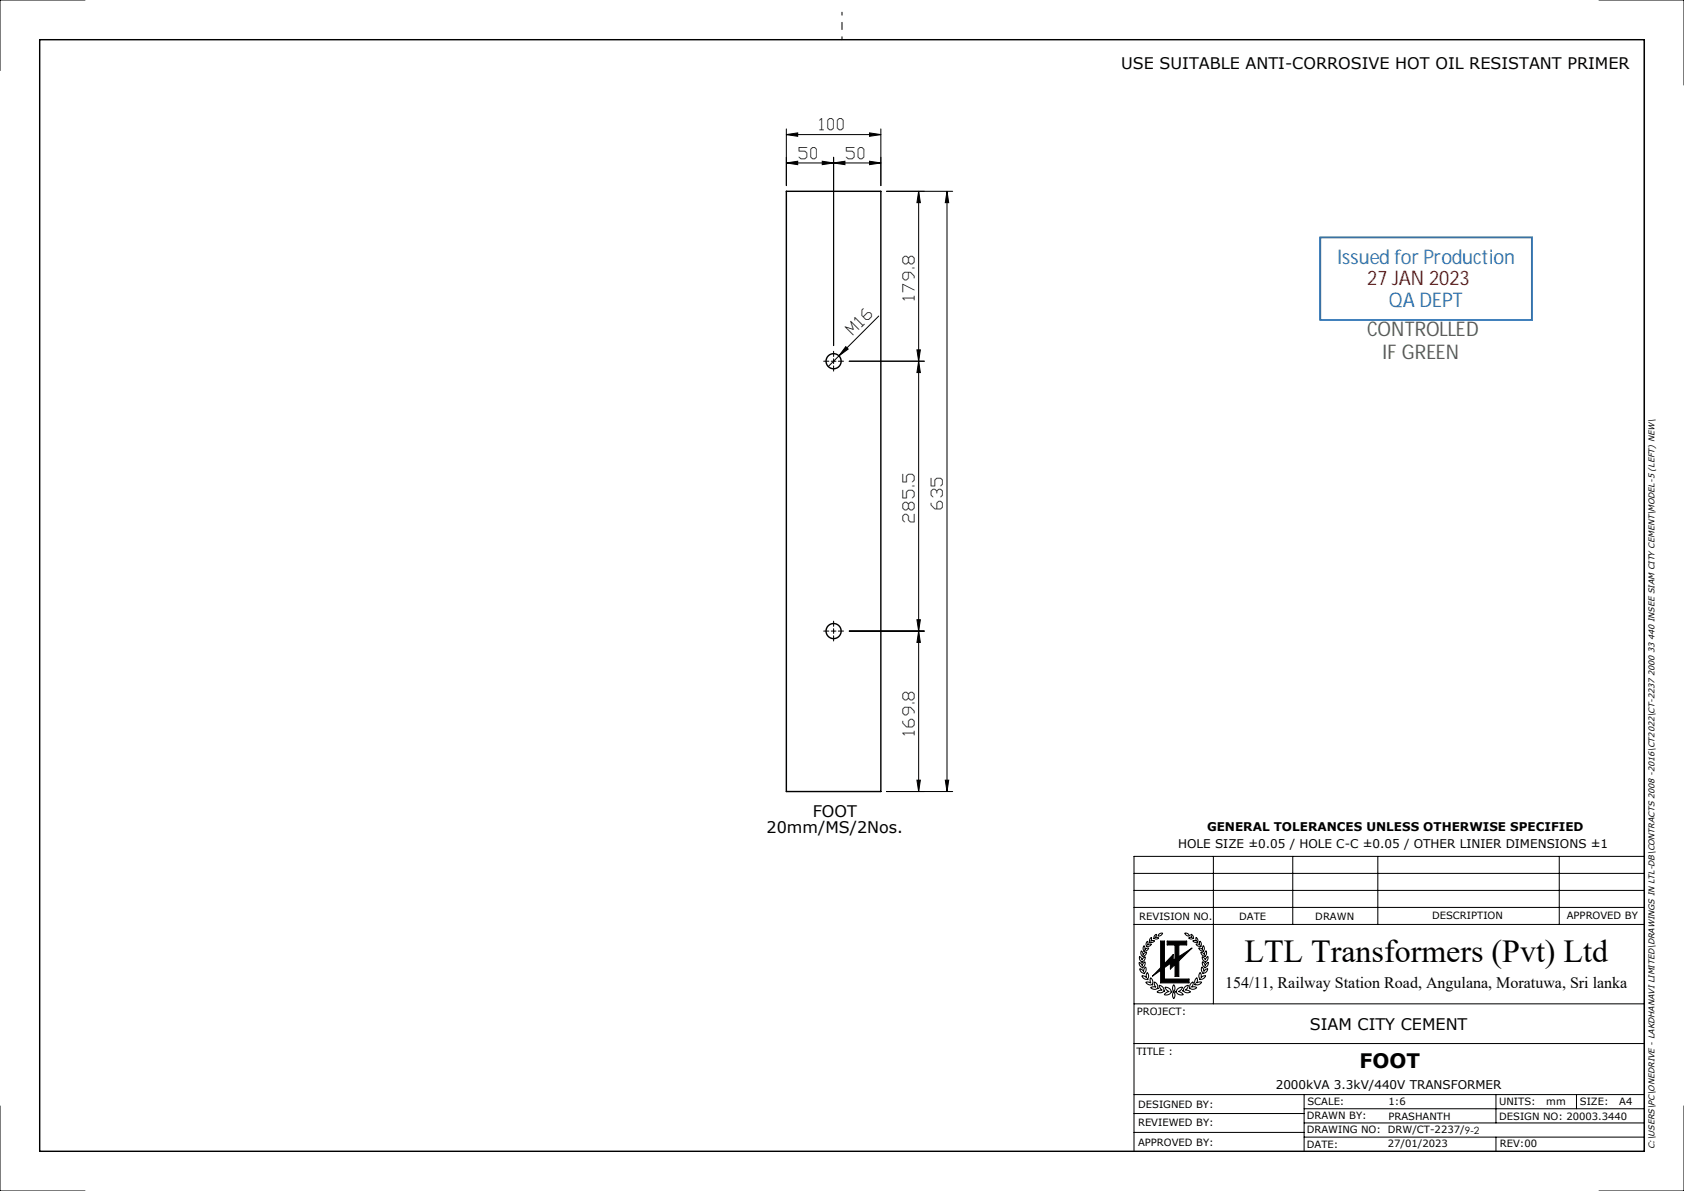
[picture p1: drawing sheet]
<svg xmlns="http://www.w3.org/2000/svg" width="297mm" height="210mm" viewBox="0 0 297 210" stroke-linecap="round" stroke-linejoin="round" font-family="sans-serif">
<g fill="none" stroke="#000" stroke-width=".18">
<path d="M15 0h-15v12.4M282 0h15v15M290 7v196M138.7 23.7l2-.3v.6zM138.7 22.7v10M138.7 23.7h16.7M138.7 28.7l2-.3v.6zM138.7 28.7h16.7M145 28.4l2 .3-2 .3zM147 28.7l2-.3v.6zM147 27.7v33.2M153.4 23.4l2 .3-2 .3z"/>
<path d="M153.4 28.4l2 .3-2 .3zM155.4 22.7v10M162 33.7v105.9M162 33.7l.3 2h-.6zM167 33.7v105.9M167 33.7l.3 2h-.6zM168 33.7h-11.6M155 55.7l-8.9 8.9M146.6 63.7h.8M147 63.3v.8M149.2 61.1l.4 .4-1.6 1.2zM161.7 61.7h.6l-.3 2z"/>
<path d="M162 63.7l.3 2h-.6zM163 63.7h-13.2M146.6 111.3h.8M147 110.9v.8M149.8 111.3h13.2M161.7 109.3h.6l-.3 2zM162 111.3l.3 2h-.6zM156.4 139.6h11.6M161.7 137.6h.6l-.3 2zM166.7 137.6h.6l-.3 2zM200 157h90M200 154h90"/>
<path d="M214 151v26M228 151v12M243 151v12M275 151v12M290 151h-90v52M200 177h90M200 163h90M200 160h90M200.9 169.7l.6 .6 .1-.4 .3-.3a.94 .94 0 0 1-.4 1.1 .97 .97 0 0 1-.6-1zM201 168.6l.4 .7 .2-.4 .4-.2a.9 .9 0 0 1-.6 .9 .93 .93 0 0 1-.4-1zM201 170.8l.4 .2 .3 .3 .1-.4 .2-.4a.97 .97 0 0 1-.2 1.2 1.01 1.01 0 0 1-.8-.9zM201.3 167.6l.3 .7 .3-.3 .3-.1a.86 .86 0 0 1-.7 .8 .89 .89 0 0 1-.2-1.1z"/>
<path d="M201.4 172l.4 .1 .4 .3v-.5l.1-.4a1.01 1.01 0 0 1 .1 1.2 1.05 1.05 0 0 1-1-.7zM201.8 166.7l.1 .7 .3-.2h.4a.82 .82 0 0 1-.9 .5 .86 .86 0 0 1 .1-1zM202.1 173.2h.4l.5 .1-.2-.4 .1-.5a1.05 1.05 0 0 1 .3 1.3l-.1-.1a.81 .81 0 0 1-1-.4zM202.3 166l.2 .2-.1 .4 .3-.1h.4a.79 .79 0 0 1-.9 .4l-.1-.5zM203 165.4l.1-.1-.1 .6h.6a.47 .47 0 0 1-.8 .2l-.1-.4zM203.5 165.4a.45 .45 0 0 0 .8 0l-.6-.1 .3-.6a.55 .55 0 0 0-.5 .7M203.6 173.1a1.08 1.08 0 0 1 .6 1.2h-.1a.84 .84 0 0 1-1.2-.2l.5-.1 .5 .1-.3-.5zM204.4 164.7l.7-.2a.69 .69 0 0 1-.9 .5zM204.4 173.7a1.12 1.12 0 0 1 1 1.1l-.1-.1a.87 .87 0 0 1-1.3 .2l.5-.3h.5l-.4-.4zM204.7 165.9h.7v4l1.5-1.6v1l.3-.2v-2.5h-1.3v-.7h3.4v.7h-1.4v2.1l2.3-1.5-2.3 2.2v2.8h-.7v-2.1l-.8 .8v-1l-1 .7v2h4.3v.7h-5v-2.2l-1.4 1 1.4-1.5zM205.5 174.1a.92 .92 0 0 1 1 .7h.2a1.04 1.04 0 0 1-1.4 .6l.4-.4 .5-.2a1.13 1.13 0 0 1-.7-.7zM207 173.6a1 1 0 0 1 0 1.3 1 1 0 0 1 0-1.3z"/>
<path d="M207 174.9a1 1 0 0 1 0 1.2 1 1 0 0 1 0-1.2zM207.7 174.4l.4-.3h.5a1.13 1.13 0 0 1-.8 .7l.5 .2 .4 .4a1.04 1.04 0 0 1-1.3-.6h.1zM208.9 164.5a.64 .64 0 0 1 .8 .5l-.4-.1zM209 174l.6-.3-.2 .5-.4 .4h.5l.5 .3a.87 .87 0 0 1-1.2-.2l-.2 .1v-.2h.1l.1-.3zM210 164.7a.62 .62 0 0 1 .5 .8l-.1-.1a.45 .45 0 0 1-.7 0l.6-.1zM210.1 173.4l.3-.3v.5l-.3 .5 .5-.1 .5 .1a.95 .95 0 0 1-1.3 .1zM210.9 166.5h.4l.3 .1v-.7a.69 .69 0 0 1 .1 1v-.1a.61 .61 0 0 1-.8-.3zM210.9 165.3a.66 .66 0 0 1 .3 .9l-.1-.1a.47 .47 0 0 1-.7-.2h.6zM211 172.5l.1-.1 .1 .3-.2 .6 .5-.1h.4a.91 .91 0 0 1-1.2 .4l.1-.1-.1-.5zM211.4 167.1l.4 .1 .3 .2 .1-.7a.72 .72 0 0 1 0 1h-.1a.64 .64 0 0 1-.7-.6zM211.7 171.5l.2 .4-.1 .5 .4-.3 .4-.1a.88 .88 0 0 1-1 .7v-.1a.78 .78 0 0 1 .1-1.1zM211.8 167.9l.4 .1 .2 .3 .3-.7a.75 .75 0 0 1-.3 1.1v-.1a.67 .67 0 0 1-.6-.7z"/>
<path d="M212 170.5l.2 .3 .1 .5 .3-.3 .4-.2a.85 .85 0 0 1-.9 .8l.1-.1a.75 .75 0 0 1-.2-1zM212 168.7l.4 .2 .2 .4 .4-.7a.78 .78 0 0 1-.5 1v-.1a.7 .7 0 0 1-.5-.8zM212.1 169.6l.3 .3 .1 .4 .6-.6a.82 .82 0 0 1-.7 .9l.1-.1a.73 .73 0 0 1-.4-.9zM0 195v15h15M200 196.3h30M200 199.7h30M200 193h90M200 184h90M230 198h60M230 193v10M230 195.5h60M263.8 193v5"/>
<path d="M278 193v2.5M297 195v15h-15M230 200.5h60M263.8 200.5v2.5"/>
</g>
<path d="M148.5 7v-4.8" fill="none" stroke="#000" stroke-width=".18" stroke-dasharray="15.2 1.3 1.3 1.3" stroke-dashoffset="14.7"/>
<g fill="none" stroke="#000" stroke-width=".25">
<path d="M7 7h283v196h-283zM138.7 33.7h16.7v105.9h-16.7z"/>
<circle cx="147" cy="63.7" r="1.33"/>
<circle cx="147" cy="111.3" r="1.33"/>
</g>
<path d="M204.7 165.9h.7v4l1.5-1.6v1l.3-.2v-2.5h-1.3v-.7h3.4v.7h-1.4v2.1l2.3-1.5-2.3 2.2v2.8h-.7v-2.1l-.8 .8v-1l-1 .7v2h4.3v.7h-5v-2.2l-1.4 1 1.4-1.5z" fill-rule="evenodd" fill="#000"/>
<path d="M146.2 63.7h-.9M147 62.9v-1M147 64.5v.9M147.9 63.7h.9M146.2 111.3h-.9M147 110.4v-.9M147 112.1v.9M147.9 111.3h.9" fill="none" stroke="#000" stroke-width=".18" stroke-dasharray="15.2 1.3 1.3 1.3"/>
<g fill="#000">
<path d="M149.2 61.1l.4 .4-1.6 1.2z"/>
<path d="M138.7 23.7l2-.3v.6zM153.4 23.4l2 .3-2 .3z"/>
<path d="M145 28.4l2 .3-2 .3zM138.7 28.7l2-.3v.6z"/>
<path d="M147 28.7l2-.3v.6zM153.4 28.4l2 .3-2 .3z"/>
<path d="M167 33.7l.3 2h-.6zM166.7 137.6h.6l-.3 2zM162 63.7l.3 2h-.6zM161.7 109.3h.6l-.3 2zM162 111.3l.3 2h-.6zM161.7 137.6h.6l-.3 2z"/>
<path d="M161.7 61.7h.6l-.3 2zM162 33.7l.3 2h-.6z"/>
</g>
<path d="M232.8 41.9h37.4v14.5h-37.4z" fill="none" stroke="#2e75b6" stroke-width=".34"/>
<text font-size="5.6" x="219.5" y="169.6">LTL Transformers (Pvt) Ltd</text>
<g font-size="3.6" fill="#2e74b5">
<text x="235.8" y="46.6">Issued for Production</text>
<text x="245" y="54.1">QA DEPT</text>
</g>
<text font-size="3.6" fill="#f00" x="241.1" y="50.2">27 JAN 2023</text>
<g font-size="3.6" fill="#538135">
<text x="241.1" y="59.2">CONTROLLED</text>
<text x="243.8" y="63.3">IF GREEN</text>
</g>
<text font-size="3.5" x="239.8" y="188.4">FOOT</text>
<g font-size="2.8">
<text x="197.7" y="12.2">USE SUITABLE ANTI-CORROSIVE HOT OIL RESISTANT PRIMER</text>
<text x="144.6" y="23">100</text>
<text x="141" y="28">50</text>
<text x="149.3" y="28">50</text>
<text x="161.3" y="52.9" transform="rotate(-90 161.3 52.9)">179.8</text>
<text x="150.6" y="59.1" transform="rotate(-45 150.6 59.1)">M16</text>
<text x="166.3" y="89.8" transform="rotate(-90 166.3 89.8)">635</text>
<text x="161.3" y="92" transform="rotate(-90 161.3 92)">285.5</text>
<text x="161.3" y="129.6" transform="rotate(-90 161.3 129.6)">169.8</text>
<text x="135.2" y="146.9">20mm/MS/2Nos.</text>
<text x="143.3" y="144.1">FOOT</text>
<text x="216.1" y="174.1">154/11, Railway Station Road, Angulana, Moratuwa, Sri lanka</text>
<text x="231" y="181.6">SIAM CITY CEMENT</text>
</g>
<g font-size="2.1">
<text x="207.8" y="149.6">HOLE SIZE ±0.05 / HOLE C-C ±0.05 / OTHER LINIER DIMENSIONS ±1</text>
<text x="212.9" y="146.4">GENERAL TOLERANCES UNLESS OTHERWISE SPECIFIED</text>
<text x="225" y="191.9">2000kVA 3.3kV/440V TRANSFORMER</text>
</g>
<g font-size="1.8">
<text x="200.9" y="162.1">REVISION NO.</text>
<text x="218.6" y="162.1">DATE</text>
<text x="232" y="162.1">DRAWN</text>
<text x="252.6" y="162.1">DESCRIPTION</text>
<text x="276.3" y="162.1">APPROVED BY</text>
<text x="200.5" y="179">PROJECT:</text>
<text x="200.4" y="186">TITLE :</text>
<text x="200.7" y="195.4">DESIGNED BY:</text>
<text x="230.5" y="197.4">DRAWN BY:</text>
<text x="230.6" y="194.9">SCALE:</text>
<text x="244.9" y="197.5">PRASHANTH</text>
<text x="244.9" y="194.9">1:6</text>
<text x="264.4" y="197.4">DESIGN NO: 20003.3440</text>
<text x="264.4" y="194.9">UNITS:</text>
<text x="272.7" y="194.9">mm</text>
<text x="278.6" y="194.9">SIZE:</text>
<text x="285.6" y="194.9">A4</text>
<text x="200.7" y="202">APPROVED BY:</text>
<text x="200.7" y="198.6">REVIEWED BY:</text>
<text x="230.5" y="199.9">DRAWING NO: DRW/CT-2237/9-2</text>
<text x="230.5" y="202.4">DATE:</text>
<text x="244.8" y="202.3">27/01/2023</text>
<text x="264.5" y="202.3">REV:00</text>
</g>
<text font-size="1.5" x="291.8" y="202.7" transform="rotate(-90 291.8 202.7)">C:\USERS\PC\ONEDRIVE - LAKDHANAVI LIMITED\DRAWINGS IN LTL-DB\CONTRACTS 2008 -2016\CT2022\CT-2237 2000 33 440 INSEE SIAM CITY CEMENT\MODEL-5 (LEFT) NEW\</text>
</svg>
